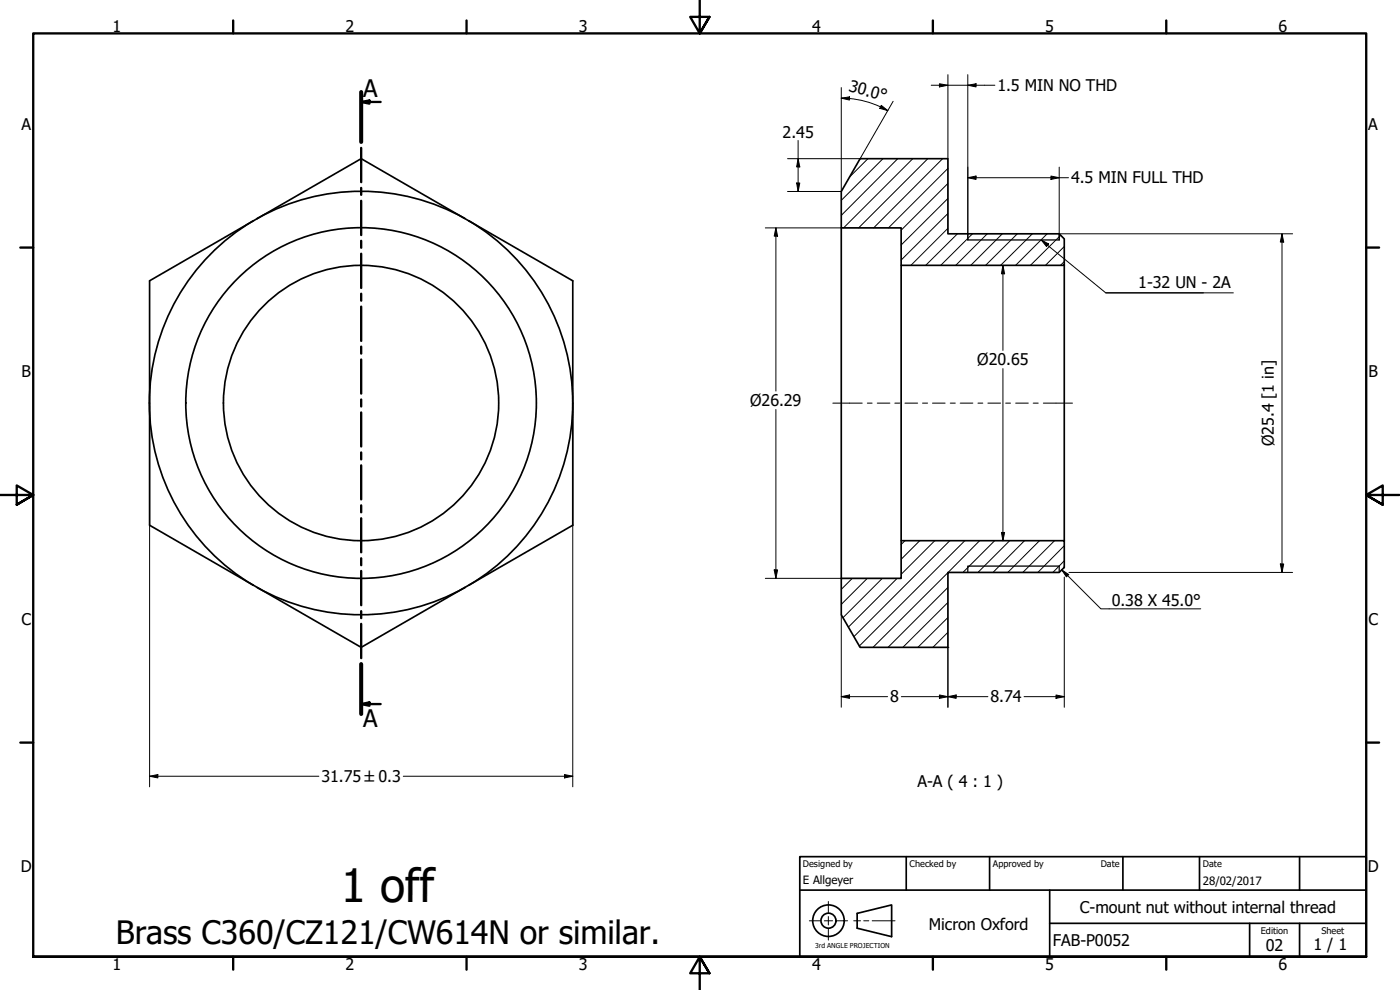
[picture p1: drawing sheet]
<svg xmlns="http://www.w3.org/2000/svg" width="420mm" height="297mm" viewBox="0 0 420 297" stroke-linecap="round" stroke-linejoin="round" font-family="sans-serif">
<!-- layer: Hatch (ISO) -->
<g fill="none" stroke="#000" stroke-width=".3">
<path d="M260.5 47.6l-5.5 5.5M265 47.6l-12.5 12.5M269.4 47.6l-16.9 17M273.9 47.6l-20.7 20.8M278.4 47.6l-20.7 20.8M282.9 47.6l-20.7 20.8M284.5 59.5l-14.1 14M284.5 55l-14.1 14.1M284.5 50.5l-17.9 17.9M284.5 68.5l-11.1 11.1M284.5 64.1l-14.1 13.9M287.3 70.2l-9.5 9.4"/>
<path d="M291.8 70.2l-9.5 9.4M296.3 70.2l-9.5 9.4M300.8 70.2l-9.5 9.4M305.3 70.2l-9.5 9.4M309.8 70.2l-9.5 9.4M314.3 70.2l-9.5 9.4M318.3 70.6l-9.1 9M319.4 78.5l-1.1 1.1M319.4 74l-5.6 5.6M255.8 173.5l-3.3 3.3M260.3 173.5l-7.8 7.8M264.8 173.5l-11.8 11.8"/>
<path d="M269.2 173.5l-14.6 14.6M271.6 162.2l-1.2 1.2M276 162.2l-5.6 5.6M280.5 162.2l-10.1 10.1M284.5 176.3l-18 17.9M284.5 171.8l-22.5 22.4M285.1 162.2l-28.8 28.8M289.6 162.2l-31.7 31.7M294 162.2l-9.5 9.6M298.5 162.2l-9.5 9.6M303 162.2l-9.5 9.6M307.5 162.2l-9.5 9.6"/>
<path d="M312 162.2l-9.5 9.6M316.5 162.2l-9.5 9.6M319.4 168.3l-3.4 3.5M319.4 163.8l-7.9 8M284.5 194.2h.1M284.5 189.7l-4.5 4.5M284.5 185.3l-9 8.9M284.5 180.8l-13.5 13.4"/>
</g>
<!-- layer: Visible (ISO) -->
<g fill="none" stroke="#000" stroke-width=".51">
<path d="M258.1 47.6h26.4v22.6h33.4l1.5 1.5v7.9h-49v-11.2h-17.9v-10.9zM76 66.3a63.5 63.5 0 0 0 0 109.3M77.2 65.6a63.5 63.5 0 0 1 62.3 0M77.2 65.6l-32.3 18.7v73.3l31.1 18M77.2 65.6l31.2-18 32.3 18.7M140.7 66.3l31.2 18v73.3l-63.5 36.6-32.4-18.6M140.7 66.3a63.5 63.5 0 0 1 0 109.3M252.5 68.4v105.1M270.4 79.6v82.6M319.4 79.6v82.6M55.8 120.9a52.6 52.6 0 0 1 77.9-46.1 52.6 52.6 0 0 1 3 90.5 52.6 52.6 0 0 1-80.8-40.8l-.1-3.6M77.2 176.3a63.5 63.5 0 0 0 62.3 0"/>
<path d="M252.5 173.5h17.9v-11.3h49v8l-1.5 1.6h-33.4v22.4h-26.4l-5.6-9.7z"/>
<circle cx="108.4" cy="120.9" r="41.3"/>
</g>
<!-- layer: Visible Narrow (ISO) -->
<path d="M290.4 70.2v1.8h27.5v-1.8M290.4 171.8v-2h27.5v2" fill="none" stroke="#000" stroke-width=".38"/>
<!-- layer: Section Line (ISO) -->
<g fill="none" stroke="#000" stroke-width=".7">
<path d="M108.4 30.6l2.5-.5v1zM108.4 27.6v15M108.4 30.6h5.8M108.4 44.4v10.3M108.4 56.4v2.1M108.4 60.2v10.3M108.4 72.2v2.1M108.4 76.1v10.3M108.4 88.1v2.1M108.4 92v10.3M108.4 104v2.1M108.4 107.9v10.2"/>
<path d="M108.4 119.9v2.1M108.4 123.7v10.3M108.4 135.7v2.1M108.4 139.6v10.2M108.4 151.6v2.1M108.4 155.5v10.2M108.4 167.5v2.1M108.4 171.3v10.3M108.4 183.4v2.1M108.4 187.2v10.3M108.4 199.2v15M108.4 211.3l2.5-.6v1.1z"/>
<path d="M108.4 211.3h5.8"/>
</g>
<path d="M108.4 27.6v15M108.4 199.2v15" fill="none" stroke="#000" stroke-width="1.2"/>
<g fill="#000">
<path d="M108.4 30.6l2.5-.5v1z" fill-rule="evenodd"/>
<path d="M108.4 211.3l2.5-.6v1.1z" fill-rule="evenodd"/>
</g>
<!-- layer: Border (ISO) -->
<g fill="none" stroke="#000" stroke-width=".7">
<path d="M70 6.1v3.9M140 6.1v3.9M210 0v10l-2.9-4.9h5.8l-2.9 4.9 2.9-4.9M280 6.1v3.9M350 6.1v3.9M6.1 74.3h3.9M410 74.3h3.9M0 148.5h10l-5-2.8v5.7l5-2.9-5 2.9M420 148.5h-10l5-2.8v5.7l-5-2.9 5 2.9M6.1 222.8h3.9M410 222.8h3.9M10 287.1v-277.1h400v277.1h-400h400"/>
<path d="M70 287.1v3.8M140 287.1v3.8M212.9 292l-2.9-4.9 2.9 4.9h-5.8l2.9-4.9v9.9M280 287.1v3.8M350 287.1v3.8"/>
</g>
<!-- layer: Sketch Geometry (ANSI) -->
<path d="M242.9 276.3h3.2M247.4 276.3h2.5M248.6 270.5v3.3M248.6 275v2.5M248.6 278.8v3.3M251.1 276.3h3.3M256.2 276.3h2.1M259.2 276.3h1.5M261.7 276.3h6.9" fill="none" stroke="#000" stroke-width=".3"/>
<g fill="none" stroke="#000" stroke-width=".51">
<path d="M257.2 274.1l10.4-2.6v9.5l-10.4-2.5z"/>
<circle cx="248.6" cy="276.2" r="4.7"/>
<circle cx="248.6" cy="276.2" r="2.25"/>
</g>
<!-- layer: Title (ISO) -->
<path d="M240 257h170v30.1h-170zM272 257v10.1M297 257v10.1M337 257v10.1M360 257v10.1M390 257v10.1M240 267.1h170M315 277h95M315 267.1v20M375 277v10.1M390 277v10.1" fill="none" stroke="#000" stroke-width=".51"/>
<!-- layer: Dimension (ISO) -->
<g fill="none" stroke="#000" stroke-width=".3">
<path d="M252.5 29.4l2.5-.3v.9zM252.5 26.3v31.2h-16.2M252.5 29.4l2.5 .1M254.9 29.6a28.1 28.1 0 0 1 11.5 3.6M264.5 31.6l1.9 1.6-2.4-.7zM268 30.4l-9.9 17.2h-21.8M279.5 25.6h19.1M281.9 25.1l2.6 .5-2.6 .5zM284.5 22.4v25.2M290.4 25.6l2.5-.5v1zM290.4 22.4v49.6M239.1 54.9h.9l-.5 2.6z"/>
<path d="M239.5 47.6l.5 2.5h-.9zM239.5 42.1v15.4M290.4 53.3l2.5-.5v1zM290.4 53.3h30.3M315.4 52.8l2.5 .5-2.5 .5zM317.9 50.2v21.8M229.7 68.4h22.8M232.9 68.4l.5 2.5h-1.1zM232.9 68.4v48.9M301 79.6l.5 2.6h-1zM301 79.6v25.5M317.9 70.2h70"/>
<path d="M384.7 70.2l.6 2.4h-1.1zM384.7 70.2v101.6M301 110.6v51.6M44.9 121v115.1M171.9 121v115.1M232.9 122.9v50.6M300.5 159.8h1l-.5 2.4zM229.7 173.5h22.8M232.3 171h1.1l-.5 2.5zM317.9 171.8h.1M319.4 170.2v.2M319.4 173.2v39"/>
<path d="M320.8 171.8h67.1M384.2 169.2h1.1l-.6 2.6zM252.5 184.5v27.7M284.5 194.2v18M252.5 209l2.5-.5v1zM252.5 209h13.9M270.5 209h26M281.9 208.5l2.6 .5-2.6 .5zM284.5 209l2.5-.5v1zM307.3 209h12.1M316.9 208.5l2.5 .5-2.5 .5zM44.9 232.9l2.5-.5v1z"/>
<path d="M44.9 232.9h50.8M121 232.9h50.9M169.4 232.4l2.5 .5-2.5 .5z"/>
</g>
<g fill="#000">
<path d="M252.5 29.4l2.5-.3v.9z" fill-rule="evenodd"/>
<path d="M264.5 31.6l1.9 1.6-2.4-.7z" fill-rule="evenodd"/>
<path d="M281.9 25.1l2.6 .5-2.6 .5z" fill-rule="evenodd"/>
<path d="M290.4 25.6l2.5-.5v1z" fill-rule="evenodd"/>
<path d="M239.1 54.9h.9l-.5 2.6z" fill-rule="evenodd"/>
<path d="M239.5 47.6l.5 2.5h-.9z" fill-rule="evenodd"/>
<path d="M290.4 53.3l2.5-.5v1z" fill-rule="evenodd"/>
<path d="M315.4 52.8l2.5 .5-2.5 .5z" fill-rule="evenodd"/>
<path d="M232.9 68.4l.5 2.5h-1.1z" fill-rule="evenodd"/>
<path d="M384.7 70.2l.6 2.4h-1.1z" fill-rule="evenodd"/>
<path d="M301 79.6l.5 2.6h-1z" fill-rule="evenodd"/>
<path d="M300.5 159.8h1l-.5 2.4z" fill-rule="evenodd"/>
<path d="M232.3 171h1.1l-.5 2.5z" fill-rule="evenodd"/>
<path d="M384.2 169.2h1.1l-.6 2.6z" fill-rule="evenodd"/>
<path d="M252.5 209l2.5-.5v1z" fill-rule="evenodd"/>
<path d="M281.9 208.5l2.6 .5-2.6 .5z" fill-rule="evenodd"/>
<path d="M284.5 209l2.5-.5v1z" fill-rule="evenodd"/>
<path d="M316.9 208.5l2.5 .5-2.5 .5z" fill-rule="evenodd"/>
<path d="M44.9 232.9l2.5-.5v1z" fill-rule="evenodd"/>
<path d="M169.4 232.4l2.5 .5-2.5 .5z" fill-rule="evenodd"/>
</g>
<!-- layer: Symbol (ISO) -->
<path d="M312.5 72l2.2 1.2-.6 .8zM312.5 72l19.4 15.9h29.3M331.9 87.9h38.2M318.6 171l2.1 1.4-.7 .7zM318.6 171l11.8 11.7h30" fill="none" stroke="#000" stroke-width=".3"/>
<g fill="#000">
<path d="M312.5 72l2.2 1.2-.6 .8z" fill-rule="evenodd"/>
<path d="M318.6 171l2.1 1.4-.7 .7z" fill-rule="evenodd"/>
</g>
<!-- layer: Centerline (ISO) -->
<g fill="none" stroke="#000" stroke-width=".3">
<path d="M249.9 121h8.9M260.3 121h1.4M263.3 121h3.8M268.5 121h1.6M271.6 121h3.8M276.9 121h1.5M279.8 121h3.9M285.2 121h1.5M288.2 121h3.8M293.5 121h1.5M296.5 121h3.8M301.8 121h1.5"/>
<path d="M304.8 121h3.8M310.1 121h1.5M313.1 121h8.8"/>
</g>
<text font-size="13.8" x="102.3" y="270.5">1 off</text>
<text font-size="9.7" x="34.7" y="283.2">Brass C360/CZ121/CW614N or similar.</text>
<g font-size="7.2">
<text x="109" y="29.1">A</text>
<text x="109" y="218">A</text>
</g>
<g font-size="4.8">
<text x="33.7" y="9.6">1</text>
<text x="103.7" y="9.6">2</text>
<text x="173.7" y="9.6">3</text>
<text x="243.7" y="9.6">4</text>
<text x="313.7" y="9.6">5</text>
<text x="383.7" y="9.6">6</text>
<text x="254.5" y="27.4" transform="rotate(15 254.5 27.4)">30.0°</text>
<text x="299.3" y="27.4">1.5 MIN NO THD</text>
<text x="6.4" y="38.9">A</text>
<text x="234.9" y="41.3">2.45</text>
<text x="410.7" y="38.9">A</text>
<text x="321.4" y="55">4.5 MIN FULL THD</text>
<text x="341.6" y="86.3">1-32 UN - 2A</text>
<text x="6.4" y="113.1">B</text>
<text x="293.3" y="109.6">Ø20.65</text>
<text x="410.7" y="113.1">B</text>
<text x="225.2" y="121.8">Ø26.29</text>
<text x="382.3" y="133.8" transform="rotate(-90 382.3 133.8)">Ø25.4 [1 in]</text>
<text x="333.6" y="181.8">0.38 X 45.0°</text>
<text x="6.4" y="187.4">C</text>
<text x="410.7" y="187.4">C</text>
<text x="267.1" y="210.7">8</text>
<text x="297.2" y="210.7">8.74</text>
<text x="96.5" y="234.7">31.75 ±0.3</text>
<text x="275.3" y="236.1">A-A ( 4 : 1 )</text>
<text x="6.2" y="261.7">D</text>
<text x="410.5" y="261.7">D</text>
<text x="324.1" y="273.9">C-mount nut without internal thread</text>
<text x="278.8" y="279">Micron Oxford</text>
<text x="316" y="283.8">FAB-P0052</text>
<text x="379.9" y="285.3">02</text>
<text x="394.2" y="285">1 / 1</text>
<text x="33.7" y="290.9">1</text>
<text x="103.7" y="290.9">2</text>
<text x="173.7" y="290.9">3</text>
<text x="243.7" y="290.9">4</text>
<text x="313.7" y="290.9">5</text>
<text x="383.7" y="290.9">6</text>
</g>
<g font-size="3.4">
<text x="241" y="265.4">E Allgeyer</text>
<text x="361" y="265.5">28/02/2017</text>
</g>
<g font-size="2.7">
<text x="241" y="260.1">Designed by</text>
<text x="273" y="260.1">Checked by</text>
<text x="298" y="260.1">Approved by</text>
<text x="330.3" y="260">Date</text>
<text x="361" y="260">Date</text>
<text x="378.4" y="280.1">Edition</text>
<text x="396.6" y="280.1">Sheet</text>
</g>
<text font-size="2" x="244.6" y="284.5">3rd ANGLE PROJECTION</text>
</svg>
